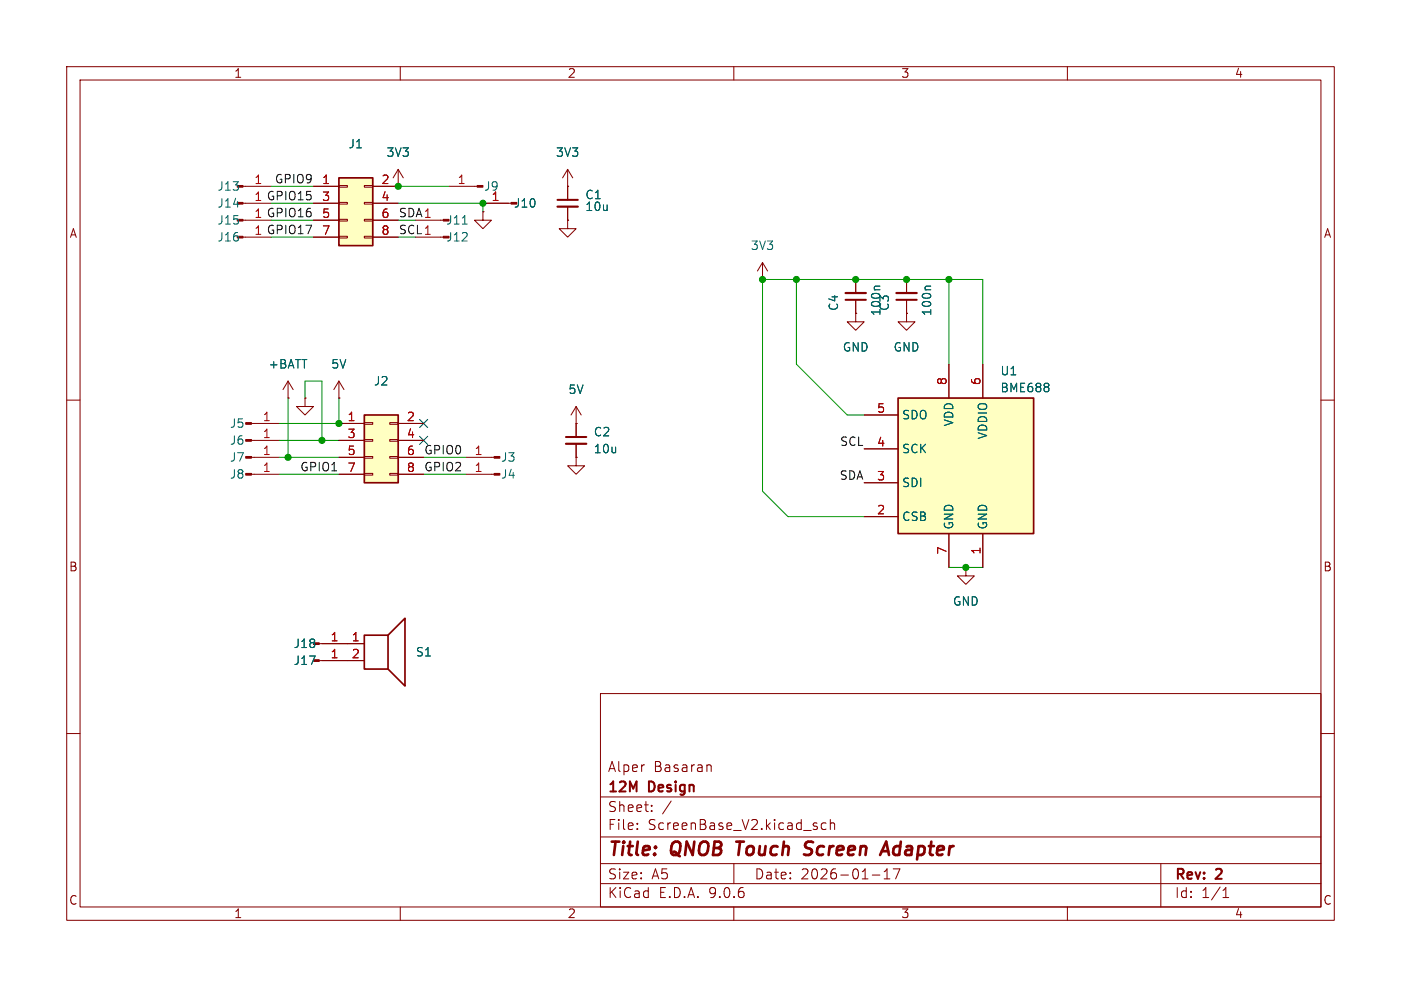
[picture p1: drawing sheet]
(kicad_sch
 (version 20250114)
 (generator "eeschema")
 (generator_version "9.0")
 (paper "A5")
 (title_block
  (title "QNOB Touch Screen Adapter")
  (date "2026-01-17")
  (rev "2")
  (company "12M Design")
  (comment 1 "Alper Basaran"))
 (lib_symbols
  (symbol "Connector:Conn_01x01_Pin"
   (pin_names
    (offset 1.016) (hide yes)) (exclude_from_sim no) (in_bom yes) (on_board yes)
   (property "Reference" "J" (at 0 2.54 0) (effects (font (size 1.27 1.27))))
   (property "Value" "Conn_01x01_Pin" (at 0 -2.54 0) (effects (font (size 1.27 1.27))))
   (property "Footprint" "" (at 0 0 0) (effects (font (size 1.27 1.27)) (hide yes)))
   (property "Datasheet" "~" (at 0 0 0) (effects (font (size 1.27 1.27)) (hide yes)))
   (property "Description" "Generic connector, single row, 01x01, script generated" (at 0 0 0) (effects (font (size 1.27 1.27)) (hide yes)))
   (property "ki_locked" "" (at 0 0 0) (effects (font (size 1.27 1.27))))
   (symbol "Conn_01x01_Pin_1_1"
    (rectangle (start 0.8636 0.127) (end 0 -0.127) (stroke (width 0.1524) (type default)) (fill (type outline)))
    (polyline (pts (xy 1.27 0) (xy 0.8636 0)) (stroke (width 0.1524) (type default)) (fill (type none)))
    (pin passive line (at 5.08 0 180) (length 3.81) (name "Pin_1" (effects (font (size 1.27 1.27)))) (number "1" (effects (font (size 1.27 1.27))))))
   (embedded_fonts no))
  (symbol "Connector_Generic:Conn_02x04_Odd_Even"
   (pin_names
    (offset 1.016) (hide yes)) (exclude_from_sim no) (in_bom yes) (on_board yes)
   (property "Reference" "J" (at 1.27 5.08 0) (effects (font (size 1.27 1.27))))
   (property "Value" "Conn_02x04_Odd_Even" (at 1.27 -7.62 0) (effects (font (size 1.27 1.27))))
   (property "Footprint" "" (at 0 0 0) (effects (font (size 1.27 1.27)) (hide yes)))
   (property "Datasheet" "~" (at 0 0 0) (effects (font (size 1.27 1.27)) (hide yes)))
   (property "Description" "Generic connector, double row, 02x04, odd/even pin numbering scheme (row 1 odd numbers, row 2 even numbers), script generated (kicad-library-utils/schlib/autogen/connector/)" (at 0 0 0) (effects (font (size 1.27 1.27)) (hide yes)))
   (symbol "Conn_02x04_Odd_Even_1_1"
    (rectangle (start -1.27 3.81) (end 3.81 -6.35) (stroke (width 0.254) (type default)) (fill (type background)))
    (rectangle (start -1.27 2.667) (end 0 2.413) (stroke (width 0.1524) (type default)) (fill (type none)))
    (rectangle (start -1.27 0.127) (end 0 -0.127) (stroke (width 0.1524) (type default)) (fill (type none)))
    (rectangle (start -1.27 -2.413) (end 0 -2.667) (stroke (width 0.1524) (type default)) (fill (type none)))
    (rectangle (start -1.27 -4.953) (end 0 -5.207) (stroke (width 0.1524) (type default)) (fill (type none)))
    (rectangle (start 3.81 2.667) (end 2.54 2.413) (stroke (width 0.1524) (type default)) (fill (type none)))
    (rectangle (start 3.81 0.127) (end 2.54 -0.127) (stroke (width 0.1524) (type default)) (fill (type none)))
    (rectangle (start 3.81 -2.413) (end 2.54 -2.667) (stroke (width 0.1524) (type default)) (fill (type none)))
    (rectangle (start 3.81 -4.953) (end 2.54 -5.207) (stroke (width 0.1524) (type default)) (fill (type none)))
    (pin passive line (at -5.08 2.54 0) (length 3.81) (name "Pin_1" (effects (font (size 1.27 1.27)))) (number "1" (effects (font (size 1.27 1.27)))))
    (pin passive line (at -5.08 0 0) (length 3.81) (name "Pin_3" (effects (font (size 1.27 1.27)))) (number "3" (effects (font (size 1.27 1.27)))))
    (pin passive line (at -5.08 -2.54 0) (length 3.81) (name "Pin_5" (effects (font (size 1.27 1.27)))) (number "5" (effects (font (size 1.27 1.27)))))
    (pin passive line (at -5.08 -5.08 0) (length 3.81) (name "Pin_7" (effects (font (size 1.27 1.27)))) (number "7" (effects (font (size 1.27 1.27)))))
    (pin passive line (at 7.62 2.54 180) (length 3.81) (name "Pin_2" (effects (font (size 1.27 1.27)))) (number "2" (effects (font (size 1.27 1.27)))))
    (pin passive line (at 7.62 0 180) (length 3.81) (name "Pin_4" (effects (font (size 1.27 1.27)))) (number "4" (effects (font (size 1.27 1.27)))))
    (pin passive line (at 7.62 -2.54 180) (length 3.81) (name "Pin_6" (effects (font (size 1.27 1.27)))) (number "6" (effects (font (size 1.27 1.27)))))
    (pin passive line (at 7.62 -5.08 180) (length 3.81) (name "Pin_8" (effects (font (size 1.27 1.27)))) (number "8" (effects (font (size 1.27 1.27))))))
   (embedded_fonts no))
  (symbol "Device:C_Small"
   (pin_numbers (hide yes))
   (pin_names
    (offset 0.254) (hide yes)) (exclude_from_sim no) (in_bom yes) (on_board yes)
   (property "Reference" "C" (at 0.254 1.778 0) (effects (font (size 1.27 1.27)) (justify left)))
   (property "Value" "C_Small" (at 0.254 -2.032 0) (effects (font (size 1.27 1.27)) (justify left)))
   (property "Footprint" "" (at 0 0 0) (effects (font (size 1.27 1.27)) (hide yes)))
   (property "Datasheet" "~" (at 0 0 0) (effects (font (size 1.27 1.27)) (hide yes)))
   (property "Description" "Unpolarized capacitor, small symbol" (at 0 0 0) (effects (font (size 1.27 1.27)) (hide yes)))
   (symbol "C_Small_0_1"
    (polyline (pts (xy -1.524 0.508) (xy 1.524 0.508)) (stroke (width 0.3048) (type default)) (fill (type none)))
    (polyline (pts (xy -1.524 -0.508) (xy 1.524 -0.508)) (stroke (width 0.3302) (type default)) (fill (type none))))
   (symbol "C_Small_1_1"
    (pin passive line (at 0 2.54 270) (length 2.032) (name "~" (effects (font (size 1.27 1.27)))) (number "1" (effects (font (size 1.27 1.27)))))
    (pin passive line (at 0 -2.54 90) (length 2.032) (name "~" (effects (font (size 1.27 1.27)))) (number "2" (effects (font (size 1.27 1.27))))))
   (embedded_fonts no))
  (symbol "Device:Speaker"
   (pin_names
    (offset 0) (hide yes)) (exclude_from_sim no) (in_bom yes) (on_board yes)
   (property "Reference" "LS" (at 1.27 5.715 0) (effects (font (size 1.27 1.27)) (justify right)))
   (property "Value" "Speaker" (at 1.27 3.81 0) (effects (font (size 1.27 1.27)) (justify right)))
   (property "Footprint" "" (at 0 -5.08 0) (effects (font (size 1.27 1.27)) (hide yes)))
   (property "Datasheet" "~" (at -0.254 -1.27 0) (effects (font (size 1.27 1.27)) (hide yes)))
   (property "Description" "Speaker" (at 0 0 0) (effects (font (size 1.27 1.27)) (hide yes)))
   (symbol "Speaker_0_0"
    (rectangle (start -2.54 1.27) (end 1.016 -3.81) (stroke (width 0.254) (type default)) (fill (type none)))
    (polyline (pts (xy 1.016 1.27) (xy 3.556 3.81) (xy 3.556 -6.35) (xy 1.016 -3.81)) (stroke (width 0.254) (type default)) (fill (type none))))
   (symbol "Speaker_1_1"
    (pin input line (at -5.08 0 0) (length 2.54) (name "1" (effects (font (size 1.27 1.27)))) (number "1" (effects (font (size 1.27 1.27)))))
    (pin input line (at -5.08 -2.54 0) (length 2.54) (name "2" (effects (font (size 1.27 1.27)))) (number "2" (effects (font (size 1.27 1.27))))))
   (embedded_fonts no))
  (symbol "Sensor:BME680" (exclude_from_sim no) (in_bom yes) (on_board yes)
   (property "Reference" "U" (at -8.89 11.43 0) (effects (font (size 1.27 1.27))))
   (property "Value" "BME680" (at 7.62 11.43 0) (effects (font (size 1.27 1.27))))
   (property "Footprint" "Package_LGA:Bosch_LGA-8_3x3mm_P0.8mm_ClockwisePinNumbering" (at 36.83 -11.43 0) (effects (font (size 1.27 1.27)) (hide yes)))
   (property "Datasheet" "https://ae-bst.resource.bosch.com/media/_tech/media/datasheets/BST-BME680-DS001.pdf" (at 0 -5.08 0) (effects (font (size 1.27 1.27)) (hide yes)))
   (property "Description" "4-in-1 sensor, gas, humidity, pressure, temperature, I2C and SPI interface, 1.71-3.6V, LGA-8" (at 0 0 0) (effects (font (size 1.27 1.27)) (hide yes)))
   (symbol "BME680_0_1"
    (rectangle (start -10.16 10.16) (end 10.16 -10.16) (stroke (width 0.254) (type default)) (fill (type background))))
   (symbol "BME680_1_1"
    (pin power_in line (at -2.54 15.24 270) (length 5.08) (name "VDDIO" (effects (font (size 1.27 1.27)))) (number "6" (effects (font (size 1.27 1.27)))))
    (pin power_in line (at -2.54 -15.24 90) (length 5.08) (name "GND" (effects (font (size 1.27 1.27)))) (number "1" (effects (font (size 1.27 1.27)))))
    (pin power_in line (at 2.54 15.24 270) (length 5.08) (name "VDD" (effects (font (size 1.27 1.27)))) (number "8" (effects (font (size 1.27 1.27)))))
    (pin power_in line (at 2.54 -15.24 90) (length 5.08) (name "GND" (effects (font (size 1.27 1.27)))) (number "7" (effects (font (size 1.27 1.27)))))
    (pin bidirectional line (at 15.24 7.62 180) (length 5.08) (name "SDO" (effects (font (size 1.27 1.27)))) (number "5" (effects (font (size 1.27 1.27)))))
    (pin input line (at 15.24 2.54 180) (length 5.08) (name "SCK" (effects (font (size 1.27 1.27)))) (number "4" (effects (font (size 1.27 1.27)))))
    (pin bidirectional line (at 15.24 -2.54 180) (length 5.08) (name "SDI" (effects (font (size 1.27 1.27)))) (number "3" (effects (font (size 1.27 1.27)))))
    (pin input line (at 15.24 -7.62 180) (length 5.08) (name "CSB" (effects (font (size 1.27 1.27)))) (number "2" (effects (font (size 1.27 1.27))))))
   (embedded_fonts no))
  (symbol "power:+BATT"
   (power)
   (pin_numbers (hide yes))
   (pin_names
    (offset 0) (hide yes)) (exclude_from_sim no) (in_bom yes) (on_board yes)
   (property "Reference" "#PWR" (at 0 -3.81 0) (effects (font (size 1.27 1.27)) (hide yes)))
   (property "Value" "+BATT" (at 0 3.556 0) (effects (font (size 1.27 1.27))))
   (property "Footprint" "" (at 0 0 0) (effects (font (size 1.27 1.27)) (hide yes)))
   (property "Datasheet" "" (at 0 0 0) (effects (font (size 1.27 1.27)) (hide yes)))
   (property "Description" "Power symbol creates a global label with name \"+BATT\"" (at 0 0 0) (effects (font (size 1.27 1.27)) (hide yes)))
   (symbol "+BATT_0_1"
    (polyline (pts (xy -0.762 1.27) (xy 0 2.54)) (stroke (width 0) (type default)) (fill (type none)))
    (polyline (pts (xy 0 2.54) (xy 0.762 1.27)) (stroke (width 0) (type default)) (fill (type none)))
    (polyline (pts (xy 0 0) (xy 0 2.54)) (stroke (width 0) (type default)) (fill (type none))))
   (symbol "+BATT_1_1"
    (pin power_in line (at 0 0 90) (length 0) (name "~" (effects (font (size 1.27 1.27)))) (number "1" (effects (font (size 1.27 1.27))))))
   (embedded_fonts no))
  (symbol "power:GND"
   (power)
   (pin_numbers (hide yes))
   (pin_names
    (offset 0) (hide yes)) (exclude_from_sim no) (in_bom yes) (on_board yes)
   (property "Reference" "#PWR" (at 0 -6.35 0) (effects (font (size 1.27 1.27)) (hide yes)))
   (property "Value" "GND" (at 0 -3.81 0) (effects (font (size 1.27 1.27))))
   (property "Footprint" "" (at 0 0 0) (effects (font (size 1.27 1.27)) (hide yes)))
   (property "Datasheet" "" (at 0 0 0) (effects (font (size 1.27 1.27)) (hide yes)))
   (property "Description" "Power symbol creates a global label with name \"GND\" , ground" (at 0 0 0) (effects (font (size 1.27 1.27)) (hide yes)))
   (symbol "GND_0_1"
    (polyline (pts (xy 0 0) (xy 0 -1.27) (xy 1.27 -1.27) (xy 0 -2.54) (xy -1.27 -1.27) (xy 0 -1.27)) (stroke (width 0) (type default)) (fill (type none))))
   (symbol "GND_1_1"
    (pin power_in line (at 0 0 270) (length 0) (name "~" (effects (font (size 1.27 1.27)))) (number "1" (effects (font (size 1.27 1.27))))))
   (embedded_fonts no)))
 (junction
  (at 144.78 85.09)
  (diameter 0)
  (color 0 0 0 0))
 (junction
  (at 50.8 63.5)
  (diameter 0)
  (color 0 0 0 0))
 (junction
  (at 43.18 68.58)
  (diameter 0)
  (color 0 0 0 0))
 (junction
  (at 59.69 27.94)
  (diameter 0)
  (color 0 0 0 0))
 (junction
  (at 128.27 41.91)
  (diameter 0)
  (color 0 0 0 0))
 (junction
  (at 48.26 66.04)
  (diameter 0)
  (color 0 0 0 0))
 (junction
  (at 142.24 41.91)
  (diameter 0)
  (color 0 0 0 0))
 (junction
  (at 119.38 41.91)
  (diameter 0)
  (color 0 0 0 0))
 (junction
  (at 72.39 30.48)
  (diameter 0)
  (color 0 0 0 0))
 (junction
  (at 135.89 41.91)
  (diameter 0)
  (color 0 0 0 0))
 (junction
  (at 114.3 41.91)
  (diameter 0)
  (color 0 0 0 0))
 (no_connect
  (at 63.5 63.5))
 (no_connect
  (at 63.5 66.04))
 (wire
  (pts (xy 114.3 41.91) (xy 119.38 41.91))
  (stroke (width 0) (type default)))
 (wire
  (pts (xy 62.23 33.02) (xy 59.69 33.02))
  (stroke (width 0) (type default)))
 (wire
  (pts (xy 46.99 30.48) (xy 40.64 30.48))
  (stroke (width 0) (type default)))
 (wire
  (pts (xy 72.39 30.48) (xy 59.69 30.48))
  (stroke (width 0) (type default)))
 (wire
  (pts (xy 127 62.23) (xy 119.38 54.61))
  (stroke (width 0) (type default)))
 (wire
  (pts (xy 46.99 33.02) (xy 40.64 33.02))
  (stroke (width 0) (type default)))
 (wire
  (pts (xy 50.8 71.12) (xy 41.91 71.12))
  (stroke (width 0) (type default)))
 (wire
  (pts (xy 142.24 41.91) (xy 147.32 41.91))
  (stroke (width 0) (type default)))
 (wire
  (pts (xy 142.24 41.91) (xy 142.24 54.61))
  (stroke (width 0) (type default)))
 (wire
  (pts (xy 41.91 68.58) (xy 43.18 68.58))
  (stroke (width 0) (type default)))
 (wire
  (pts (xy 45.72 57.15) (xy 45.72 59.69))
  (stroke (width 0) (type default)))
 (wire
  (pts (xy 135.89 41.91) (xy 142.24 41.91))
  (stroke (width 0) (type default)))
 (wire
  (pts (xy 129.54 77.47) (xy 118.11 77.47))
  (stroke (width 0) (type default)))
 (wire
  (pts (xy 48.26 66.04) (xy 41.91 66.04))
  (stroke (width 0) (type default)))
 (wire
  (pts (xy 62.23 35.56) (xy 59.69 35.56))
  (stroke (width 0) (type default)))
 (wire
  (pts (xy 128.27 41.91) (xy 135.89 41.91))
  (stroke (width 0) (type default)))
 (wire
  (pts (xy 142.24 85.09) (xy 144.78 85.09))
  (stroke (width 0) (type default)))
 (wire
  (pts (xy 144.78 85.09) (xy 147.32 85.09))
  (stroke (width 0) (type default)))
 (wire
  (pts (xy 69.85 68.58) (xy 63.5 68.58))
  (stroke (width 0) (type default)))
 (wire
  (pts (xy 127 62.23) (xy 129.54 62.23))
  (stroke (width 0) (type default)))
 (wire
  (pts (xy 50.8 68.58) (xy 43.18 68.58))
  (stroke (width 0) (type default)))
 (wire
  (pts (xy 50.8 66.04) (xy 48.26 66.04))
  (stroke (width 0) (type default)))
 (wire
  (pts (xy 119.38 41.91) (xy 119.38 54.61))
  (stroke (width 0) (type default)))
 (wire
  (pts (xy 69.85 71.12) (xy 63.5 71.12))
  (stroke (width 0) (type default)))
 (wire
  (pts (xy 50.8 63.5) (xy 41.91 63.5))
  (stroke (width 0) (type default)))
 (wire
  (pts (xy 48.26 57.15) (xy 48.26 66.04))
  (stroke (width 0) (type default)))
 (wire
  (pts (xy 59.69 27.94) (xy 67.31 27.94))
  (stroke (width 0) (type default)))
 (wire
  (pts (xy 72.39 31.75) (xy 72.39 30.48))
  (stroke (width 0) (type default)))
 (wire
  (pts (xy 46.99 27.94) (xy 40.64 27.94))
  (stroke (width 0) (type default)))
 (wire
  (pts (xy 43.18 68.58) (xy 43.18 59.69))
  (stroke (width 0) (type default)))
 (wire
  (pts (xy 114.3 41.91) (xy 114.3 73.66))
  (stroke (width 0) (type default)))
 (wire
  (pts (xy 46.99 35.56) (xy 40.64 35.56))
  (stroke (width 0) (type default)))
 (wire
  (pts (xy 147.32 41.91) (xy 147.32 54.61))
  (stroke (width 0) (type default)))
 (wire
  (pts (xy 50.8 59.69) (xy 50.8 63.5))
  (stroke (width 0) (type default)))
 (wire
  (pts (xy 119.38 41.91) (xy 128.27 41.91))
  (stroke (width 0) (type default)))
 (wire
  (pts (xy 118.11 77.47) (xy 114.3 73.66))
  (stroke (width 0) (type default)))
 (wire
  (pts (xy 48.26 57.15) (xy 45.72 57.15))
  (stroke (width 0) (type default)))
 (label "SCL"
  (at 129.54 67.31 180)
  (effects (font (size 1.27 1.27)) (justify right bottom)))
 (label "GPIO9"
  (at 46.99 27.94 180)
  (effects (font (size 1.27 1.27)) (justify right bottom)))
 (label "GPIO1"
  (at 50.8 71.12 180)
  (effects (font (size 1.27 1.27)) (justify right bottom)))
 (label "SDA"
  (at 59.69 33.02 0)
  (effects (font (size 1.27 1.27)) (justify left bottom)))
 (label "SCL"
  (at 59.69 35.56 0)
  (effects (font (size 1.27 1.27)) (justify left bottom)))
 (label "GPIO0"
  (at 63.5 68.58 0)
  (effects (font (size 1.27 1.27)) (justify left bottom)))
 (label "SDA"
  (at 129.54 72.39 180)
  (effects (font (size 1.27 1.27)) (justify right bottom)))
 (label "GPIO17"
  (at 46.99 35.56 180)
  (effects (font (size 1.27 1.27)) (justify right bottom)))
 (label "GPIO2"
  (at 63.5 71.12 0)
  (effects (font (size 1.27 1.27)) (justify left bottom)))
 (label "GPIO15"
  (at 46.99 30.48 180)
  (effects (font (size 1.27 1.27)) (justify right bottom)))
 (label "GPIO16"
  (at 46.99 33.02 180)
  (effects (font (size 1.27 1.27)) (justify right bottom)))
 (symbol
  (lib_id "Connector:Conn_01x01_Pin")
  (at 36.83 63.5 0)
  (mirror x)
  (unit 1)
  (exclude_from_sim no)
  (in_bom yes)
  (on_board yes)
  (dnp no)
  (property "Reference" "J5" (at 35.56 63.5 0) (effects (font (size 1.27 1.27))))
  (property "Value" "Conn_01x01_Pin" (at 37.465 66.04 0) (effects (font (size 1.27 1.27)) (hide yes)))
  (property "Footprint" "Connector_Wire:SolderWirePad_1x01_SMD_1x2mm" (at 36.83 63.5 0) (effects (font (size 1.27 1.27)) (hide yes)))
  (property "Datasheet" "~" (at 36.83 63.5 0) (effects (font (size 1.27 1.27)) (hide yes)))
  (property "Description" "Generic connector, single row, 01x01, script generated" (at 36.83 63.5 0) (effects (font (size 1.27 1.27)) (hide yes)))
  (pin "1"))
 (symbol
  (lib_id "Connector:Conn_01x01_Pin")
  (at 35.56 35.56 0)
  (mirror x)
  (unit 1)
  (exclude_from_sim no)
  (in_bom yes)
  (on_board yes)
  (dnp no)
  (property "Reference" "J16" (at 34.29 35.56 0) (effects (font (size 1.27 1.27))))
  (property "Value" "Conn_01x01_Pin" (at 36.195 38.1 0) (effects (font (size 1.27 1.27)) (hide yes)))
  (property "Footprint" "Connector_Wire:SolderWirePad_1x01_SMD_1x2mm" (at 35.56 35.56 0) (effects (font (size 1.27 1.27)) (hide yes)))
  (property "Datasheet" "~" (at 35.56 35.56 0) (effects (font (size 1.27 1.27)) (hide yes)))
  (property "Description" "Generic connector, single row, 01x01, script generated" (at 35.56 35.56 0) (effects (font (size 1.27 1.27)) (hide yes)))
  (pin "1"))
 (symbol
  (lib_id "Connector:Conn_01x01_Pin")
  (at 67.31 33.02 0)
  (mirror y)
  (unit 1)
  (exclude_from_sim no)
  (in_bom yes)
  (on_board yes)
  (dnp no)
  (property "Reference" "J11" (at 68.58 33.02 0) (effects (font (size 1.27 1.27))))
  (property "Value" "Conn_01x01_Pin" (at 66.675 30.48 0) (effects (font (size 1.27 1.27)) (hide yes)))
  (property "Footprint" "Connector_Wire:SolderWirePad_1x01_SMD_1x2mm" (at 67.31 33.02 0) (effects (font (size 1.27 1.27)) (hide yes)))
  (property "Datasheet" "~" (at 67.31 33.02 0) (effects (font (size 1.27 1.27)) (hide yes)))
  (property "Description" "Generic connector, single row, 01x01, script generated" (at 67.31 33.02 0) (effects (font (size 1.27 1.27)) (hide yes)))
  (pin "1"))
 (symbol
  (lib_id "Device:C_Small")
  (at 86.36 66.04 0)
  (unit 1)
  (exclude_from_sim no)
  (in_bom yes)
  (on_board yes)
  (dnp no)
  (fields_autoplaced yes)
  (property "Reference" "C2" (at 88.9 64.7762 0) (effects (font (size 1.27 1.27)) (justify left)))
  (property "Value" "10u" (at 88.9 67.3162 0) (effects (font (size 1.27 1.27)) (justify left)))
  (property "Footprint" "Capacitor_SMD:C_0805_2012Metric_Pad1.18x1.45mm_HandSolder" (at 86.36 66.04 0) (effects (font (size 1.27 1.27)) (hide yes)))
  (property "Datasheet" "~" (at 86.36 66.04 0) (effects (font (size 1.27 1.27)) (hide yes)))
  (property "Description" "Unpolarized capacitor, small symbol" (at 86.36 66.04 0) (effects (font (size 1.27 1.27)) (hide yes)))
  (pin "1")
  (pin "2"))
 (symbol
  (lib_id "Device:C_Small")
  (at 85.09 30.48 0)
  (unit 1)
  (exclude_from_sim no)
  (in_bom yes)
  (on_board yes)
  (dnp no)
  (property "Reference" "C1" (at 87.63 29.2162 0) (effects (font (size 1.27 1.27)) (justify left)))
  (property "Value" "10u" (at 87.63 30.988 0) (effects (font (size 1.27 1.27)) (justify left)))
  (property "Footprint" "Capacitor_SMD:C_0805_2012Metric_Pad1.18x1.45mm_HandSolder" (at 85.09 30.48 0) (effects (font (size 1.27 1.27)) (hide yes)))
  (property "Datasheet" "~" (at 85.09 30.48 0) (effects (font (size 1.27 1.27)) (hide yes)))
  (property "Description" "Unpolarized capacitor, small symbol" (at 85.09 30.48 0) (effects (font (size 1.27 1.27)) (hide yes)))
  (pin "1")
  (pin "2"))
 (symbol
  (lib_id "Connector:Conn_01x01_Pin")
  (at 72.39 27.94 0)
  (mirror y)
  (unit 1)
  (exclude_from_sim no)
  (in_bom yes)
  (on_board yes)
  (dnp no)
  (property "Reference" "J9" (at 73.66 27.94 0) (effects (font (size 1.27 1.27))))
  (property "Value" "Conn_01x01_Pin" (at 71.755 25.4 0) (effects (font (size 1.27 1.27)) (hide yes)))
  (property "Footprint" "Connector_Wire:SolderWirePad_1x01_SMD_1x2mm" (at 72.39 27.94 0) (effects (font (size 1.27 1.27)) (hide yes)))
  (property "Datasheet" "~" (at 72.39 27.94 0) (effects (font (size 1.27 1.27)) (hide yes)))
  (property "Description" "Generic connector, single row, 01x01, script generated" (at 72.39 27.94 0) (effects (font (size 1.27 1.27)) (hide yes)))
  (pin "1"))
 (symbol
  (lib_id "power:GND")
  (at 86.36 68.58 0)
  (unit 1)
  (exclude_from_sim no)
  (in_bom yes)
  (on_board yes)
  (dnp no)
  (fields_autoplaced yes)
  (property "Reference" "#PWR09" (at 86.36 74.93 0) (effects (font (size 1.27 1.27)) (hide yes)))
  (property "Value" "GND" (at 86.36 73.66 0) (effects (font (size 1.27 1.27)) (hide yes)))
  (property "Footprint" "" (at 86.36 68.58 0) (effects (font (size 1.27 1.27)) (hide yes)))
  (property "Datasheet" "" (at 86.36 68.58 0) (effects (font (size 1.27 1.27)) (hide yes)))
  (property "Description" "Power symbol creates a global label with name \"GND\" , ground" (at 86.36 68.58 0) (effects (font (size 1.27 1.27)) (hide yes)))
  (pin "1"))
 (symbol
  (lib_id "Connector:Conn_01x01_Pin")
  (at 46.99 96.52 0)
  (unit 1)
  (exclude_from_sim no)
  (in_bom yes)
  (on_board yes)
  (dnp no)
  (property "Reference" "J18" (at 45.72 96.52 0) (effects (font (size 1.27 1.27))))
  (property "Value" "Conn_01x01_Pin" (at 47.625 93.98 0) (effects (font (size 1.27 1.27)) (hide yes)))
  (property "Footprint" "Connector_Wire:SolderWirePad_1x01_SMD_1x2mm" (at 46.99 96.52 0) (effects (font (size 1.27 1.27)) (hide yes)))
  (property "Datasheet" "~" (at 46.99 96.52 0) (effects (font (size 1.27 1.27)) (hide yes)))
  (property "Description" "Generic connector, single row, 01x01, script generated" (at 46.99 96.52 0) (effects (font (size 1.27 1.27)) (hide yes)))
  (pin "1"))
 (symbol
  (lib_id "Connector:Conn_01x01_Pin")
  (at 35.56 30.48 0)
  (mirror x)
  (unit 1)
  (exclude_from_sim no)
  (in_bom yes)
  (on_board yes)
  (dnp no)
  (property "Reference" "J14" (at 34.29 30.48 0) (effects (font (size 1.27 1.27))))
  (property "Value" "Conn_01x01_Pin" (at 36.195 33.02 0) (effects (font (size 1.27 1.27)) (hide yes)))
  (property "Footprint" "Connector_Wire:SolderWirePad_1x01_SMD_1x2mm" (at 35.56 30.48 0) (effects (font (size 1.27 1.27)) (hide yes)))
  (property "Datasheet" "~" (at 35.56 30.48 0) (effects (font (size 1.27 1.27)) (hide yes)))
  (property "Description" "Generic connector, single row, 01x01, script generated" (at 35.56 30.48 0) (effects (font (size 1.27 1.27)) (hide yes)))
  (pin "1"))
 (symbol
  (lib_id "power:GND")
  (at 128.27 46.99 0)
  (unit 1)
  (exclude_from_sim no)
  (in_bom yes)
  (on_board yes)
  (dnp no)
  (fields_autoplaced yes)
  (property "Reference" "#PWR0101" (at 128.27 53.34 0) (effects (font (size 1.27 1.27)) (hide yes)))
  (property "Value" "GND" (at 128.27 52.07 0) (effects (font (size 1.27 1.27))))
  (property "Footprint" "" (at 128.27 46.99 0) (effects (font (size 1.27 1.27)) (hide yes)))
  (property "Datasheet" "" (at 128.27 46.99 0) (effects (font (size 1.27 1.27)) (hide yes)))
  (property "Description" "Power symbol creates a global label with name \"GND\" , ground" (at 128.27 46.99 0) (effects (font (size 1.27 1.27)) (hide yes)))
  (pin "1"))
 (symbol
  (lib_id "power:GND")
  (at 72.39 31.75 0)
  (unit 1)
  (exclude_from_sim no)
  (in_bom yes)
  (on_board yes)
  (dnp no)
  (fields_autoplaced yes)
  (property "Reference" "#PWR05" (at 72.39 38.1 0) (effects (font (size 1.27 1.27)) (hide yes)))
  (property "Value" "GND" (at 72.39 36.83 0) (effects (font (size 1.27 1.27)) (hide yes)))
  (property "Footprint" "" (at 72.39 31.75 0) (effects (font (size 1.27 1.27)) (hide yes)))
  (property "Datasheet" "" (at 72.39 31.75 0) (effects (font (size 1.27 1.27)) (hide yes)))
  (property "Description" "Power symbol creates a global label with name \"GND\" , ground" (at 72.39 31.75 0) (effects (font (size 1.27 1.27)) (hide yes)))
  (pin "1"))
 (symbol
  (lib_id "Connector:Conn_01x01_Pin")
  (at 67.31 35.56 0)
  (mirror y)
  (unit 1)
  (exclude_from_sim no)
  (in_bom yes)
  (on_board yes)
  (dnp no)
  (property "Reference" "J12" (at 68.58 35.56 0) (effects (font (size 1.27 1.27))))
  (property "Value" "Conn_01x01_Pin" (at 66.675 33.02 0) (effects (font (size 1.27 1.27)) (hide yes)))
  (property "Footprint" "Connector_Wire:SolderWirePad_1x01_SMD_1x2mm" (at 67.31 35.56 0) (effects (font (size 1.27 1.27)) (hide yes)))
  (property "Datasheet" "~" (at 67.31 35.56 0) (effects (font (size 1.27 1.27)) (hide yes)))
  (property "Description" "Generic connector, single row, 01x01, script generated" (at 67.31 35.56 0) (effects (font (size 1.27 1.27)) (hide yes)))
  (pin "1"))
 (symbol
  (lib_id "Connector_Generic:Conn_02x04_Odd_Even")
  (at 52.07 30.48 0)
  (unit 1)
  (exclude_from_sim no)
  (in_bom yes)
  (on_board yes)
  (dnp no)
  (fields_autoplaced yes)
  (property "Reference" "J1" (at 53.34 21.59 0) (effects (font (size 1.27 1.27))))
  (property "Value" "Connector_PinHeader_2.54mm:PinHeader_2x04_P2.54mm_Vertical_SMD" (at 53.34 24.13 0) (effects (font (size 1.27 1.27)) (hide yes)))
  (property "Footprint" "Connector_PinHeader_2.54mm:PinHeader_2x04_P2.54mm_Vertical_SMD" (at 52.07 30.48 0) (effects (font (size 1.27 1.27)) (hide yes)))
  (property "Datasheet" "~" (at 52.07 30.48 0) (effects (font (size 1.27 1.27)) (hide yes)))
  (property "Description" "Generic connector, double row, 02x04, odd/even pin numbering scheme (row 1 odd numbers, row 2 even numbers), script generated (kicad-library-utils/schlib/autogen/connector/)" (at 52.07 30.48 0) (effects (font (size 1.27 1.27)) (hide yes)))
  (pin "1")
  (pin "7")
  (pin "5")
  (pin "4")
  (pin "3")
  (pin "6")
  (pin "2")
  (pin "8"))
 (symbol
  (lib_id "Device:C_Small")
  (at 128.27 44.45 180)
  (unit 1)
  (exclude_from_sim no)
  (in_bom yes)
  (on_board yes)
  (dnp no)
  (property "Reference" "C4" (at 124.968 46.736 90) (effects (font (size 1.27 1.27)) (justify right)))
  (property "Value" "100n" (at 131.318 47.498 90) (effects (font (size 1.27 1.27)) (justify right)))
  (property "Footprint" "Capacitor_SMD:C_0805_2012Metric_Pad1.18x1.45mm_HandSolder" (at 128.27 44.45 0) (effects (font (size 1.27 1.27)) (hide yes)))
  (property "Datasheet" "~" (at 128.27 44.45 0) (effects (font (size 1.27 1.27)) (hide yes)))
  (property "Description" "Unpolarized capacitor, small symbol" (at 128.27 44.45 0) (effects (font (size 1.27 1.27)) (hide yes)))
  (property "Digikey" "" (at 128.27 44.45 0) (effects (font (size 1.27 1.27))))
  (property "Price(eur)" "" (at 128.27 44.45 0) (effects (font (size 1.27 1.27))))
  (pin "1")
  (pin "2"))
 (symbol
  (lib_id "Connector:Conn_01x01_Pin")
  (at 46.99 99.06 0)
  (unit 1)
  (exclude_from_sim no)
  (in_bom yes)
  (on_board yes)
  (dnp no)
  (property "Reference" "J17" (at 45.72 99.06 0) (effects (font (size 1.27 1.27))))
  (property "Value" "Conn_01x01_Pin" (at 47.625 96.52 0) (effects (font (size 1.27 1.27)) (hide yes)))
  (property "Footprint" "Connector_Wire:SolderWirePad_1x01_SMD_1x2mm" (at 46.99 99.06 0) (effects (font (size 1.27 1.27)) (hide yes)))
  (property "Datasheet" "~" (at 46.99 99.06 0) (effects (font (size 1.27 1.27)) (hide yes)))
  (property "Description" "Generic connector, single row, 01x01, script generated" (at 46.99 99.06 0) (effects (font (size 1.27 1.27)) (hide yes)))
  (pin "1"))
 (symbol
  (lib_id "Connector:Conn_01x01_Pin")
  (at 77.47 30.48 0)
  (mirror y)
  (unit 1)
  (exclude_from_sim no)
  (in_bom yes)
  (on_board yes)
  (dnp no)
  (property "Reference" "J10" (at 78.74 30.48 0) (effects (font (size 1.27 1.27))))
  (property "Value" "Conn_01x01_Pin" (at 76.835 27.94 0) (effects (font (size 1.27 1.27)) (hide yes)))
  (property "Footprint" "Connector_Wire:SolderWirePad_1x01_SMD_1x2mm" (at 77.47 30.48 0) (effects (font (size 1.27 1.27)) (hide yes)))
  (property "Datasheet" "~" (at 77.47 30.48 0) (effects (font (size 1.27 1.27)) (hide yes)))
  (property "Description" "Generic connector, single row, 01x01, script generated" (at 77.47 30.48 0) (effects (font (size 1.27 1.27)) (hide yes)))
  (pin "1"))
 (symbol
  (lib_id "Device:Speaker")
  (at 57.15 96.52 0)
  (unit 1)
  (exclude_from_sim no)
  (in_bom yes)
  (on_board yes)
  (dnp no)
  (fields_autoplaced yes)
  (property "Reference" "S1" (at 62.23 97.7899 0) (effects (font (size 1.27 1.27)) (justify left)))
  (property "Value" "Speaker" (at 62.23 99.0599 0) (effects (font (size 1.27 1.27)) (justify left) (hide yes)))
  (property "Footprint" "Custom IC:speaker_custom" (at 57.15 101.6 0) (effects (font (size 1.27 1.27)) (hide yes)))
  (property "Datasheet" "~" (at 56.896 97.79 0) (effects (font (size 1.27 1.27)) (hide yes)))
  (property "Description" "Speaker" (at 57.15 96.52 0) (effects (font (size 1.27 1.27)) (hide yes)))
  (pin "2")
  (pin "1"))
 (symbol
  (lib_id "Connector:Conn_01x01_Pin")
  (at 74.93 68.58 0)
  (mirror y)
  (unit 1)
  (exclude_from_sim no)
  (in_bom yes)
  (on_board yes)
  (dnp no)
  (property "Reference" "J3" (at 76.2 68.58 0) (effects (font (size 1.27 1.27))))
  (property "Value" "Conn_01x01_Pin" (at 74.295 66.04 0) (effects (font (size 1.27 1.27)) (hide yes)))
  (property "Footprint" "Connector_Wire:SolderWirePad_1x01_SMD_1x2mm" (at 74.93 68.58 0) (effects (font (size 1.27 1.27)) (hide yes)))
  (property "Datasheet" "~" (at 74.93 68.58 0) (effects (font (size 1.27 1.27)) (hide yes)))
  (property "Description" "Generic connector, single row, 01x01, script generated" (at 74.93 68.58 0) (effects (font (size 1.27 1.27)) (hide yes)))
  (pin "1"))
 (symbol
  (lib_id "Connector_Generic:Conn_02x04_Odd_Even")
  (at 55.88 66.04 0)
  (unit 1)
  (exclude_from_sim no)
  (in_bom yes)
  (on_board yes)
  (dnp no)
  (fields_autoplaced yes)
  (property "Reference" "J2" (at 57.15 57.15 0) (effects (font (size 1.27 1.27))))
  (property "Value" "Connector_PinHeader_2.54mm:PinHeader_2x04_P2.54mm_Vertical_SMD" (at 57.15 59.69 0) (effects (font (size 1.27 1.27)) (hide yes)))
  (property "Footprint" "Connector_PinHeader_2.54mm:PinHeader_2x04_P2.54mm_Vertical_SMD" (at 55.88 66.04 0) (effects (font (size 1.27 1.27)) (hide yes)))
  (property "Datasheet" "~" (at 55.88 66.04 0) (effects (font (size 1.27 1.27)) (hide yes)))
  (property "Description" "Generic connector, double row, 02x04, odd/even pin numbering scheme (row 1 odd numbers, row 2 even numbers), script generated (kicad-library-utils/schlib/autogen/connector/)" (at 55.88 66.04 0) (effects (font (size 1.27 1.27)) (hide yes)))
  (pin "1")
  (pin "7")
  (pin "5")
  (pin "4")
  (pin "3")
  (pin "6")
  (pin "2")
  (pin "8"))
 (symbol
  (lib_id "power:+BATT")
  (at 86.36 63.5 0)
  (mirror y)
  (unit 1)
  (exclude_from_sim no)
  (in_bom yes)
  (on_board yes)
  (dnp no)
  (fields_autoplaced yes)
  (property "Reference" "#PWR010" (at 86.36 67.31 0) (effects (font (size 1.27 1.27)) (hide yes)))
  (property "Value" "5V" (at 86.36 58.42 0) (effects (font (size 1.27 1.27))))
  (property "Footprint" "" (at 86.36 63.5 0) (effects (font (size 1.27 1.27)) (hide yes)))
  (property "Datasheet" "" (at 86.36 63.5 0) (effects (font (size 1.27 1.27)) (hide yes)))
  (property "Description" "Power symbol creates a global label with name \"+BATT\"" (at 86.36 63.5 0) (effects (font (size 1.27 1.27)) (hide yes)))
  (pin "1"))
 (symbol
  (lib_id "Connector:Conn_01x01_Pin")
  (at 36.83 66.04 0)
  (mirror x)
  (unit 1)
  (exclude_from_sim no)
  (in_bom yes)
  (on_board yes)
  (dnp no)
  (property "Reference" "J6" (at 35.56 66.04 0) (effects (font (size 1.27 1.27))))
  (property "Value" "Conn_01x01_Pin" (at 37.465 68.58 0) (effects (font (size 1.27 1.27)) (hide yes)))
  (property "Footprint" "Connector_Wire:SolderWirePad_1x01_SMD_1x2mm" (at 36.83 66.04 0) (effects (font (size 1.27 1.27)) (hide yes)))
  (property "Datasheet" "~" (at 36.83 66.04 0) (effects (font (size 1.27 1.27)) (hide yes)))
  (property "Description" "Generic connector, single row, 01x01, script generated" (at 36.83 66.04 0) (effects (font (size 1.27 1.27)) (hide yes)))
  (pin "1"))
 (symbol
  (lib_id "Connector:Conn_01x01_Pin")
  (at 35.56 27.94 0)
  (mirror x)
  (unit 1)
  (exclude_from_sim no)
  (in_bom yes)
  (on_board yes)
  (dnp no)
  (property "Reference" "J13" (at 34.29 27.94 0) (effects (font (size 1.27 1.27))))
  (property "Value" "Conn_01x01_Pin" (at 36.195 30.48 0) (effects (font (size 1.27 1.27)) (hide yes)))
  (property "Footprint" "Connector_Wire:SolderWirePad_1x01_SMD_1x2mm" (at 35.56 27.94 0) (effects (font (size 1.27 1.27)) (hide yes)))
  (property "Datasheet" "~" (at 35.56 27.94 0) (effects (font (size 1.27 1.27)) (hide yes)))
  (property "Description" "Generic connector, single row, 01x01, script generated" (at 35.56 27.94 0) (effects (font (size 1.27 1.27)) (hide yes)))
  (pin "1"))
 (symbol
  (lib_id "power:GND")
  (at 135.89 46.99 0)
  (unit 1)
  (exclude_from_sim no)
  (in_bom yes)
  (on_board yes)
  (dnp no)
  (fields_autoplaced yes)
  (property "Reference" "#PWR0102" (at 135.89 53.34 0) (effects (font (size 1.27 1.27)) (hide yes)))
  (property "Value" "GND" (at 135.89 52.07 0) (effects (font (size 1.27 1.27))))
  (property "Footprint" "" (at 135.89 46.99 0) (effects (font (size 1.27 1.27)) (hide yes)))
  (property "Datasheet" "" (at 135.89 46.99 0) (effects (font (size 1.27 1.27)) (hide yes)))
  (property "Description" "Power symbol creates a global label with name \"GND\" , ground" (at 135.89 46.99 0) (effects (font (size 1.27 1.27)) (hide yes)))
  (pin "1"))
 (symbol
  (lib_id "power:GND")
  (at 144.78 85.09 0)
  (unit 1)
  (exclude_from_sim no)
  (in_bom yes)
  (on_board yes)
  (dnp no)
  (fields_autoplaced yes)
  (property "Reference" "#PWR0103" (at 144.78 91.44 0) (effects (font (size 1.27 1.27)) (hide yes)))
  (property "Value" "GND" (at 144.78 90.17 0) (effects (font (size 1.27 1.27))))
  (property "Footprint" "" (at 144.78 85.09 0) (effects (font (size 1.27 1.27)) (hide yes)))
  (property "Datasheet" "" (at 144.78 85.09 0) (effects (font (size 1.27 1.27)) (hide yes)))
  (property "Description" "Power symbol creates a global label with name \"GND\" , ground" (at 144.78 85.09 0) (effects (font (size 1.27 1.27)) (hide yes)))
  (pin "1"))
 (symbol
  (lib_id "Connector:Conn_01x01_Pin")
  (at 36.83 68.58 0)
  (mirror x)
  (unit 1)
  (exclude_from_sim no)
  (in_bom yes)
  (on_board yes)
  (dnp no)
  (property "Reference" "J7" (at 35.56 68.58 0) (effects (font (size 1.27 1.27))))
  (property "Value" "Conn_01x01_Pin" (at 37.465 71.12 0) (effects (font (size 1.27 1.27)) (hide yes)))
  (property "Footprint" "Connector_Wire:SolderWirePad_1x01_SMD_1x2mm" (at 36.83 68.58 0) (effects (font (size 1.27 1.27)) (hide yes)))
  (property "Datasheet" "~" (at 36.83 68.58 0) (effects (font (size 1.27 1.27)) (hide yes)))
  (property "Description" "Generic connector, single row, 01x01, script generated" (at 36.83 68.58 0) (effects (font (size 1.27 1.27)) (hide yes)))
  (pin "1"))
 (symbol
  (lib_id "Connector:Conn_01x01_Pin")
  (at 36.83 71.12 0)
  (mirror x)
  (unit 1)
  (exclude_from_sim no)
  (in_bom yes)
  (on_board yes)
  (dnp no)
  (property "Reference" "J8" (at 35.56 71.12 0) (effects (font (size 1.27 1.27))))
  (property "Value" "Conn_01x01_Pin" (at 37.465 73.66 0) (effects (font (size 1.27 1.27)) (hide yes)))
  (property "Footprint" "Connector_Wire:SolderWirePad_1x01_SMD_1x2mm" (at 36.83 71.12 0) (effects (font (size 1.27 1.27)) (hide yes)))
  (property "Datasheet" "~" (at 36.83 71.12 0) (effects (font (size 1.27 1.27)) (hide yes)))
  (property "Description" "Generic connector, single row, 01x01, script generated" (at 36.83 71.12 0) (effects (font (size 1.27 1.27)) (hide yes)))
  (pin "1"))
 (symbol
  (lib_id "power:GND")
  (at 45.72 59.69 0)
  (mirror y)
  (unit 1)
  (exclude_from_sim no)
  (in_bom yes)
  (on_board yes)
  (dnp no)
  (fields_autoplaced yes)
  (property "Reference" "#PWR02" (at 45.72 66.04 0) (effects (font (size 1.27 1.27)) (hide yes)))
  (property "Value" "GND" (at 45.72 64.77 0) (effects (font (size 1.27 1.27)) (hide yes)))
  (property "Footprint" "" (at 45.72 59.69 0) (effects (font (size 1.27 1.27)) (hide yes)))
  (property "Datasheet" "" (at 45.72 59.69 0) (effects (font (size 1.27 1.27)) (hide yes)))
  (property "Description" "Power symbol creates a global label with name \"GND\" , ground" (at 45.72 59.69 0) (effects (font (size 1.27 1.27)) (hide yes)))
  (pin "1"))
 (symbol
  (lib_id "power:+BATT")
  (at 85.09 27.94 0)
  (mirror y)
  (unit 1)
  (exclude_from_sim no)
  (in_bom yes)
  (on_board yes)
  (dnp no)
  (fields_autoplaced yes)
  (property "Reference" "#PWR06" (at 85.09 31.75 0) (effects (font (size 1.27 1.27)) (hide yes)))
  (property "Value" "3V3" (at 85.09 22.86 0) (effects (font (size 1.27 1.27))))
  (property "Footprint" "" (at 85.09 27.94 0) (effects (font (size 1.27 1.27)) (hide yes)))
  (property "Datasheet" "" (at 85.09 27.94 0) (effects (font (size 1.27 1.27)) (hide yes)))
  (property "Description" "Power symbol creates a global label with name \"+BATT\"" (at 85.09 27.94 0) (effects (font (size 1.27 1.27)) (hide yes)))
  (pin "1"))
 (symbol
  (lib_id "Sensor:BME680")
  (at 144.78 69.85 0)
  (mirror y)
  (unit 1)
  (exclude_from_sim no)
  (in_bom yes)
  (on_board yes)
  (dnp no)
  (property "Reference" "U1" (at 149.86 55.626 0) (effects (font (size 1.27 1.27)) (justify right)))
  (property "Value" "BME688" (at 149.86 58.166 0) (effects (font (size 1.27 1.27)) (justify right)))
  (property "Footprint" "Package_LGA:Bosch_LGA-8_3x3mm_P0.8mm_ClockwisePinNumbering" (at 107.95 81.28 0) (effects (font (size 1.27 1.27)) (hide yes)))
  (property "Datasheet" "https://ae-bst.resource.bosch.com/media/_tech/media/datasheets/BST-BME680-DS001.pdf" (at 144.78 74.93 0) (effects (font (size 1.27 1.27)) (hide yes)))
  (property "Description" "4-in-1 sensor, gas, humidity, pressure, temperature, I2C and SPI interface, 1.71-3.6V, LGA-8" (at 144.78 69.85 0) (effects (font (size 1.27 1.27)) (hide yes)))
  (property "Digikey" "" (at 144.78 69.85 0) (effects (font (size 1.27 1.27))))
  (property "Price(eur)" "" (at 144.78 69.85 0) (effects (font (size 1.27 1.27))))
  (pin "5")
  (pin "3")
  (pin "1")
  (pin "2")
  (pin "8")
  (pin "4")
  (pin "7")
  (pin "6"))
 (symbol
  (lib_id "Device:C_Small")
  (at 135.89 44.45 180)
  (unit 1)
  (exclude_from_sim no)
  (in_bom yes)
  (on_board yes)
  (dnp no)
  (property "Reference" "C3" (at 132.588 46.736 90) (effects (font (size 1.27 1.27)) (justify right)))
  (property "Value" "100n" (at 138.938 47.498 90) (effects (font (size 1.27 1.27)) (justify right)))
  (property "Footprint" "Capacitor_SMD:C_0805_2012Metric_Pad1.18x1.45mm_HandSolder" (at 135.89 44.45 0) (effects (font (size 1.27 1.27)) (hide yes)))
  (property "Datasheet" "~" (at 135.89 44.45 0) (effects (font (size 1.27 1.27)) (hide yes)))
  (property "Description" "Unpolarized capacitor, small symbol" (at 135.89 44.45 0) (effects (font (size 1.27 1.27)) (hide yes)))
  (property "Digikey" "" (at 135.89 44.45 0) (effects (font (size 1.27 1.27))))
  (property "Price(eur)" "" (at 135.89 44.45 0) (effects (font (size 1.27 1.27))))
  (pin "1")
  (pin "2"))
 (symbol
  (lib_id "power:+BATT")
  (at 50.8 59.69 0)
  (mirror y)
  (unit 1)
  (exclude_from_sim no)
  (in_bom yes)
  (on_board yes)
  (dnp no)
  (fields_autoplaced yes)
  (property "Reference" "#PWR03" (at 50.8 63.5 0) (effects (font (size 1.27 1.27)) (hide yes)))
  (property "Value" "5V" (at 50.8 54.61 0) (effects (font (size 1.27 1.27))))
  (property "Footprint" "" (at 50.8 59.69 0) (effects (font (size 1.27 1.27)) (hide yes)))
  (property "Datasheet" "" (at 50.8 59.69 0) (effects (font (size 1.27 1.27)) (hide yes)))
  (property "Description" "Power symbol creates a global label with name \"+BATT\"" (at 50.8 59.69 0) (effects (font (size 1.27 1.27)) (hide yes)))
  (pin "1"))
 (symbol
  (lib_id "Connector:Conn_01x01_Pin")
  (at 35.56 33.02 0)
  (mirror x)
  (unit 1)
  (exclude_from_sim no)
  (in_bom yes)
  (on_board yes)
  (dnp no)
  (property "Reference" "J15" (at 34.29 33.02 0) (effects (font (size 1.27 1.27))))
  (property "Value" "Conn_01x01_Pin" (at 36.195 35.56 0) (effects (font (size 1.27 1.27)) (hide yes)))
  (property "Footprint" "Connector_Wire:SolderWirePad_1x01_SMD_1x2mm" (at 35.56 33.02 0) (effects (font (size 1.27 1.27)) (hide yes)))
  (property "Datasheet" "~" (at 35.56 33.02 0) (effects (font (size 1.27 1.27)) (hide yes)))
  (property "Description" "Generic connector, single row, 01x01, script generated" (at 35.56 33.02 0) (effects (font (size 1.27 1.27)) (hide yes)))
  (pin "1"))
 (symbol
  (lib_id "power:+BATT")
  (at 59.69 27.94 0)
  (mirror y)
  (unit 1)
  (exclude_from_sim no)
  (in_bom yes)
  (on_board yes)
  (dnp no)
  (fields_autoplaced yes)
  (property "Reference" "#PWR04" (at 59.69 31.75 0) (effects (font (size 1.27 1.27)) (hide yes)))
  (property "Value" "3V3" (at 59.69 22.86 0) (effects (font (size 1.27 1.27))))
  (property "Footprint" "" (at 59.69 27.94 0) (effects (font (size 1.27 1.27)) (hide yes)))
  (property "Datasheet" "" (at 59.69 27.94 0) (effects (font (size 1.27 1.27)) (hide yes)))
  (property "Description" "Power symbol creates a global label with name \"+BATT\"" (at 59.69 27.94 0) (effects (font (size 1.27 1.27)) (hide yes)))
  (pin "1"))
 (symbol
  (lib_id "power:+BATT")
  (at 114.3 41.91 0)
  (mirror y)
  (unit 1)
  (exclude_from_sim no)
  (in_bom yes)
  (on_board yes)
  (dnp no)
  (fields_autoplaced yes)
  (property "Reference" "#PWR08" (at 114.3 45.72 0) (effects (font (size 1.27 1.27)) (hide yes)))
  (property "Value" "3V3" (at 114.3 36.83 0) (effects (font (size 1.27 1.27))))
  (property "Footprint" "" (at 114.3 41.91 0) (effects (font (size 1.27 1.27)) (hide yes)))
  (property "Datasheet" "" (at 114.3 41.91 0) (effects (font (size 1.27 1.27)) (hide yes)))
  (property "Description" "Power symbol creates a global label with name \"+BATT\"" (at 114.3 41.91 0) (effects (font (size 1.27 1.27)) (hide yes)))
  (pin "1"))
 (symbol
  (lib_id "power:GND")
  (at 85.09 33.02 0)
  (unit 1)
  (exclude_from_sim no)
  (in_bom yes)
  (on_board yes)
  (dnp no)
  (fields_autoplaced yes)
  (property "Reference" "#PWR07" (at 85.09 39.37 0) (effects (font (size 1.27 1.27)) (hide yes)))
  (property "Value" "GND" (at 85.09 38.1 0) (effects (font (size 1.27 1.27)) (hide yes)))
  (property "Footprint" "" (at 85.09 33.02 0) (effects (font (size 1.27 1.27)) (hide yes)))
  (property "Datasheet" "" (at 85.09 33.02 0) (effects (font (size 1.27 1.27)) (hide yes)))
  (property "Description" "Power symbol creates a global label with name \"GND\" , ground" (at 85.09 33.02 0) (effects (font (size 1.27 1.27)) (hide yes)))
  (pin "1"))
 (symbol
  (lib_id "power:+BATT")
  (at 43.18 59.69 0)
  (mirror y)
  (unit 1)
  (exclude_from_sim no)
  (in_bom yes)
  (on_board yes)
  (dnp no)
  (fields_autoplaced yes)
  (property "Reference" "#PWR01" (at 43.18 63.5 0) (effects (font (size 1.27 1.27)) (hide yes)))
  (property "Value" "+BATT" (at 43.18 54.61 0) (effects (font (size 1.27 1.27))))
  (property "Footprint" "" (at 43.18 59.69 0) (effects (font (size 1.27 1.27)) (hide yes)))
  (property "Datasheet" "" (at 43.18 59.69 0) (effects (font (size 1.27 1.27)) (hide yes)))
  (property "Description" "Power symbol creates a global label with name \"+BATT\"" (at 43.18 59.69 0) (effects (font (size 1.27 1.27)) (hide yes)))
  (pin "1"))
 (symbol
  (lib_id "Connector:Conn_01x01_Pin")
  (at 74.93 71.12 0)
  (mirror y)
  (unit 1)
  (exclude_from_sim no)
  (in_bom yes)
  (on_board yes)
  (dnp no)
  (property "Reference" "J4" (at 76.2 71.12 0) (effects (font (size 1.27 1.27))))
  (property "Value" "Conn_01x01_Pin" (at 74.295 68.58 0) (effects (font (size 1.27 1.27)) (hide yes)))
  (property "Footprint" "Connector_Wire:SolderWirePad_1x01_SMD_1x2mm" (at 74.93 71.12 0) (effects (font (size 1.27 1.27)) (hide yes)))
  (property "Datasheet" "~" (at 74.93 71.12 0) (effects (font (size 1.27 1.27)) (hide yes)))
  (property "Description" "Generic connector, single row, 01x01, script generated" (at 74.93 71.12 0) (effects (font (size 1.27 1.27)) (hide yes)))
  (pin "1"))
 (sheet_instances
  (path ""
   (page "1")))
 (embedded_fonts no))
